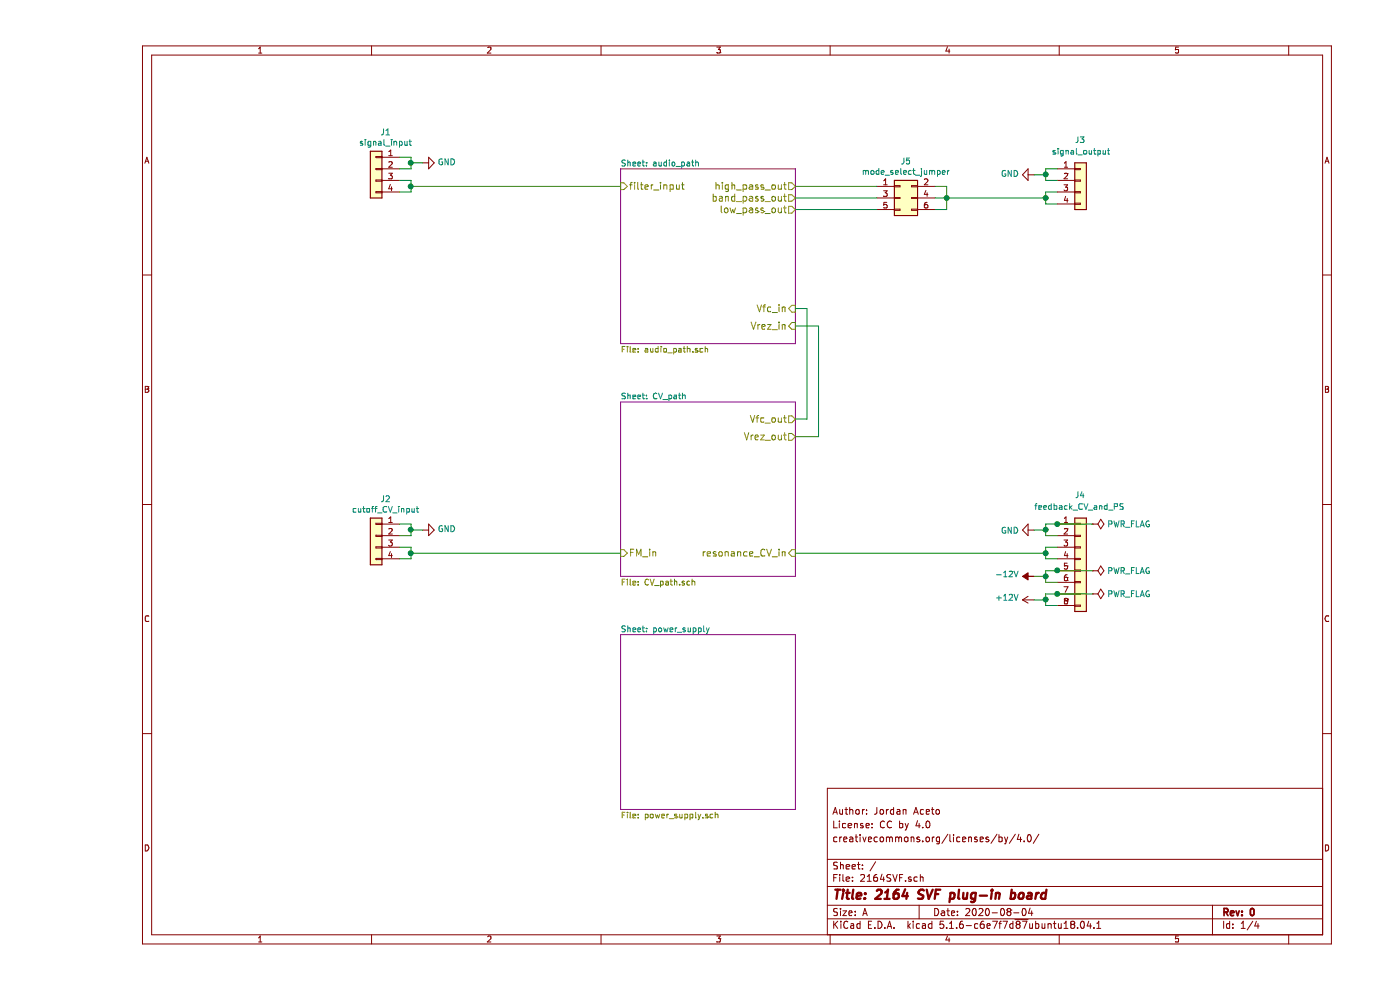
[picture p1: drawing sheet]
EESchema Schematic File Version 4
EELAYER 30 0
EELAYER END
$Descr A 11000 8500
encoding utf-8
Sheet 1 4
Title "2164 SVF plug-in board"
Date "2020-08-04"
Rev "0"
Comp ""
Comment1 "creativecommons.org/licenses/by/4.0/"
Comment2 "License: CC by 4.0"
Comment3 "Author: Jordan Aceto"
Comment4 ""
$EndDescr
$Sheet
S 4500 1450 1500 1500
U 5F6F4121
F0 "audio_path" 50
F1 "audio_path.sch" 50
F2 "high_pass_out" O R 6000 1600 59 
F3 "band_pass_out" O R 6000 1700 59 
F4 "low_pass_out" O R 6000 1800 59 
F5 "Vfc_in" I R 6000 2650 59 
F6 "Vrez_in" I R 6000 2800 59 
F7 "filter_input" I L 4500 1600 59 
$EndSheet
$Sheet
S 4500 3450 1500 1500
U 5F74FEFA
F0 "CV_path" 50
F1 "CV_path.sch" 50
F2 "Vfc_out" O R 6000 3600 59 
F3 "resonance_CV_in" I R 6000 4750 59 
F4 "FM_in" I L 4500 4750 59 
F5 "Vrez_out" O R 6000 3750 59 
$EndSheet
$Sheet
S 4500 5450 1500 1500
U 5F79F1EC
F0 "power_supply" 50
F1 "power_supply.sch" 50
$EndSheet
Wire Wire Line
	6000 3600 6100 3600
Wire Wire Line
	6100 3600 6100 2650
Wire Wire Line
	6100 2650 6000 2650
Wire Wire Line
	6000 2800 6200 2800
Wire Wire Line
	6200 2800 6200 3750
Wire Wire Line
	6200 3750 6000 3750
$Comp
L Connector_Generic:Conn_01x04 J1
U 1 1
P 2400 1450
F 0 "J1" H 2318 1767 50  0000 C CNN
F 1 "signal_input" H 2318 1676 50  0000 C CNN
F 2 "Connector_PinHeader_2.54mm:PinHeader_1x04_P2.54mm_Vertical" H 2400 1450 50  0001 C CNN
F 3 "~" H 2400 1450 50  0001 C CNN
	1    2400 1450
	-1   0    0    -1  
$EndComp
Wire Wire Line
	2600 1550 2700 1550
Wire Wire Line
	2700 1550 2700 1600
Wire Wire Line
	2700 1650 2600 1650
Wire Wire Line
	2700 1600 4500 1600
Connection ~ 2700 1600
Wire Wire Line
	2700 1600 2700 1650
Wire Wire Line
	2600 1350 2700 1350
Wire Wire Line
	2700 1350 2700 1400
Wire Wire Line
	2700 1450 2600 1450
$Comp
L power:GND #PWR0101
U 1 1
P 2800 1400
F 0 "#PWR0101" H 2800 1150 50  0001 C CNN
F 1 "GND" V 2805 1272 50  0000 R CNN
F 2 "" H 2800 1400 50  0001 C CNN
F 3 "" H 2800 1400 50  0001 C CNN
	1    2800 1400
	0    -1   -1   0   
$EndComp
Wire Wire Line
	2800 1400 2700 1400
Connection ~ 2700 1400
Wire Wire Line
	2700 1400 2700 1450
$Comp
L Connector_Generic:Conn_01x04 J2
U 1 1
P 2400 4600
F 0 "J2" H 2318 4917 50  0000 C CNN
F 1 "cutoff_CV_input" H 2318 4826 50  0000 C CNN
F 2 "Connector_PinHeader_2.54mm:PinHeader_1x04_P2.54mm_Vertical" H 2400 4600 50  0001 C CNN
F 3 "~" H 2400 4600 50  0001 C CNN
	1    2400 4600
	-1   0    0    -1  
$EndComp
Wire Wire Line
	2600 4700 2700 4700
Wire Wire Line
	2700 4700 2700 4750
Wire Wire Line
	2700 4800 2600 4800
Wire Wire Line
	2700 4750 4500 4750
Connection ~ 2700 4750
Wire Wire Line
	2700 4750 2700 4800
Wire Wire Line
	2600 4500 2700 4500
Wire Wire Line
	2700 4500 2700 4550
Wire Wire Line
	2700 4600 2600 4600
$Comp
L power:GND #PWR0103
U 1 1
P 2800 4550
F 0 "#PWR0103" H 2800 4300 50  0001 C CNN
F 1 "GND" V 2805 4422 50  0000 R CNN
F 2 "" H 2800 4550 50  0001 C CNN
F 3 "" H 2800 4550 50  0001 C CNN
	1    2800 4550
	0    -1   -1   0   
$EndComp
Wire Wire Line
	2800 4550 2700 4550
Connection ~ 2700 4550
Wire Wire Line
	2700 4550 2700 4600
$Comp
L Connector_Generic:Conn_01x04 J3
U 1 1
P 8450 1550
F 0 "J3" H 8400 1900 50  0000 L CNN
F 1 "signal_output" H 8200 1800 50  0000 L CNN
F 2 "Connector_PinHeader_2.54mm:PinHeader_1x04_P2.54mm_Vertical" H 8450 1550 50  0001 C CNN
F 3 "~" H 8450 1550 50  0001 C CNN
	1    8450 1550
	1    0    0    -1  
$EndComp
Wire Wire Line
	8250 1650 8150 1650
Wire Wire Line
	8150 1650 8150 1700
Wire Wire Line
	8150 1750 8250 1750
Wire Wire Line
	8150 1700 7300 1700
Connection ~ 8150 1700
Wire Wire Line
	8150 1700 8150 1750
Wire Wire Line
	8250 1450 8150 1450
Wire Wire Line
	8150 1450 8150 1500
Wire Wire Line
	8150 1550 8250 1550
$Comp
L power:GND #PWR0112
U 1 1
P 8050 1500
F 0 "#PWR0112" H 8050 1250 50  0001 C CNN
F 1 "GND" V 8055 1372 50  0000 R CNN
F 2 "" H 8050 1500 50  0001 C CNN
F 3 "" H 8050 1500 50  0001 C CNN
	1    8050 1500
	0    1    -1   0   
$EndComp
Wire Wire Line
	8050 1500 8150 1500
Connection ~ 8150 1500
Wire Wire Line
	8150 1500 8150 1550
$Comp
L Connector_Generic:Conn_02x03_Odd_Even J5
U 1 1
P 6900 1700
F 0 "J5" H 6950 2017 50  0000 C CNN
F 1 "mode_select_jumper" H 6950 1926 50  0000 C CNN
F 2 "Connector_PinHeader_2.54mm:PinHeader_2x03_P2.54mm_Vertical" H 6900 1700 50  0001 C CNN
F 3 "~" H 6900 1700 50  0001 C CNN
	1    6900 1700
	1    0    0    -1  
$EndComp
Wire Wire Line
	6700 1600 6000 1600
Wire Wire Line
	6000 1700 6700 1700
Wire Wire Line
	6000 1800 6700 1800
Wire Wire Line
	7200 1800 7300 1800
Wire Wire Line
	7300 1800 7300 1700
Connection ~ 7300 1700
Wire Wire Line
	7300 1700 7200 1700
Wire Wire Line
	7300 1700 7300 1600
Wire Wire Line
	7300 1600 7200 1600
$Comp
L Connector_Generic:Conn_01x08 J4
U 1 1
P 8450 4800
F 0 "J4" H 8400 5350 50  0000 L CNN
F 1 "feedback_CV_and_PS" H 8050 5250 50  0000 L CNN
F 2 "Connector_PinHeader_2.54mm:PinHeader_1x08_P2.54mm_Vertical" H 8450 4800 50  0001 C CNN
F 3 "~" H 8450 4800 50  0001 C CNN
	1    8450 4800
	1    0    0    -1  
$EndComp
Wire Wire Line
	8250 4500 8150 4500
Wire Wire Line
	8150 4500 8150 4550
Wire Wire Line
	8150 4600 8250 4600
Wire Wire Line
	8250 4700 8150 4700
Wire Wire Line
	8150 4700 8150 4750
Wire Wire Line
	8150 4800 8250 4800
Wire Wire Line
	8250 4900 8150 4900
Wire Wire Line
	8150 4900 8150 4950
Wire Wire Line
	8150 5000 8250 5000
Wire Wire Line
	8250 5100 8150 5100
Wire Wire Line
	8150 5100 8150 5150
Wire Wire Line
	8150 5200 8250 5200
$Comp
L power:-12V #PWR0114
U 1 1
P 8050 4950
F 0 "#PWR0114" H 8050 5050 50  0001 C CNN
F 1 "-12V" V 8065 5078 50  0000 L CNN
F 2 "" H 8050 4950 50  0001 C CNN
F 3 "" H 8050 4950 50  0001 C CNN
	1    8050 4950
	0    -1   -1   0   
$EndComp
Wire Wire Line
	8050 4950 8150 4950
Connection ~ 8150 4950
Wire Wire Line
	8150 4950 8150 5000
$Comp
L power:+12V #PWR0115
U 1 1
P 8050 5150
F 0 "#PWR0115" H 8050 5000 50  0001 C CNN
F 1 "+12V" V 8065 5278 50  0000 L CNN
F 2 "" H 8050 5150 50  0001 C CNN
F 3 "" H 8050 5150 50  0001 C CNN
	1    8050 5150
	0    -1   -1   0   
$EndComp
Wire Wire Line
	8050 5150 8150 5150
Connection ~ 8150 5150
Wire Wire Line
	8150 5150 8150 5200
$Comp
L power:GND #PWR0116
U 1 1
P 8050 4550
F 0 "#PWR0116" H 8050 4300 50  0001 C CNN
F 1 "GND" V 8055 4422 50  0000 R CNN
F 2 "" H 8050 4550 50  0001 C CNN
F 3 "" H 8050 4550 50  0001 C CNN
	1    8050 4550
	0    1    1    0   
$EndComp
Wire Wire Line
	8050 4550 8150 4550
Connection ~ 8150 4550
Wire Wire Line
	8150 4550 8150 4600
Wire Wire Line
	6000 4750 8150 4750
Connection ~ 8150 4750
Wire Wire Line
	8150 4750 8150 4800
$Comp
L power:PWR_FLAG #FLG0101
U 1 1
P 8550 4500
F 0 "#FLG0101" H 8550 4575 50  0001 C CNN
F 1 "PWR_FLAG" V 8550 4628 50  0000 L CNN
F 2 "" H 8550 4500 50  0001 C CNN
F 3 "~" H 8550 4500 50  0001 C CNN
	1    8550 4500
	0    1    1    0   
$EndComp
$Comp
L power:PWR_FLAG #FLG0102
U 1 1
P 8550 4900
F 0 "#FLG0102" H 8550 4975 50  0001 C CNN
F 1 "PWR_FLAG" V 8550 5028 50  0000 L CNN
F 2 "" H 8550 4900 50  0001 C CNN
F 3 "~" H 8550 4900 50  0001 C CNN
	1    8550 4900
	0    1    1    0   
$EndComp
$Comp
L power:PWR_FLAG #FLG0103
U 1 1
P 8550 5100
F 0 "#FLG0103" H 8550 5175 50  0001 C CNN
F 1 "PWR_FLAG" V 8550 5228 50  0000 L CNN
F 2 "" H 8550 5100 50  0001 C CNN
F 3 "~" H 8550 5100 50  0001 C CNN
	1    8550 5100
	0    1    1    0   
$EndComp
Wire Wire Line
	8550 4500 8250 4500
Connection ~ 8250 4500
Wire Wire Line
	8550 4900 8250 4900
Connection ~ 8250 4900
Wire Wire Line
	8550 5100 8250 5100
Connection ~ 8250 5100
$EndSCHEMATC
